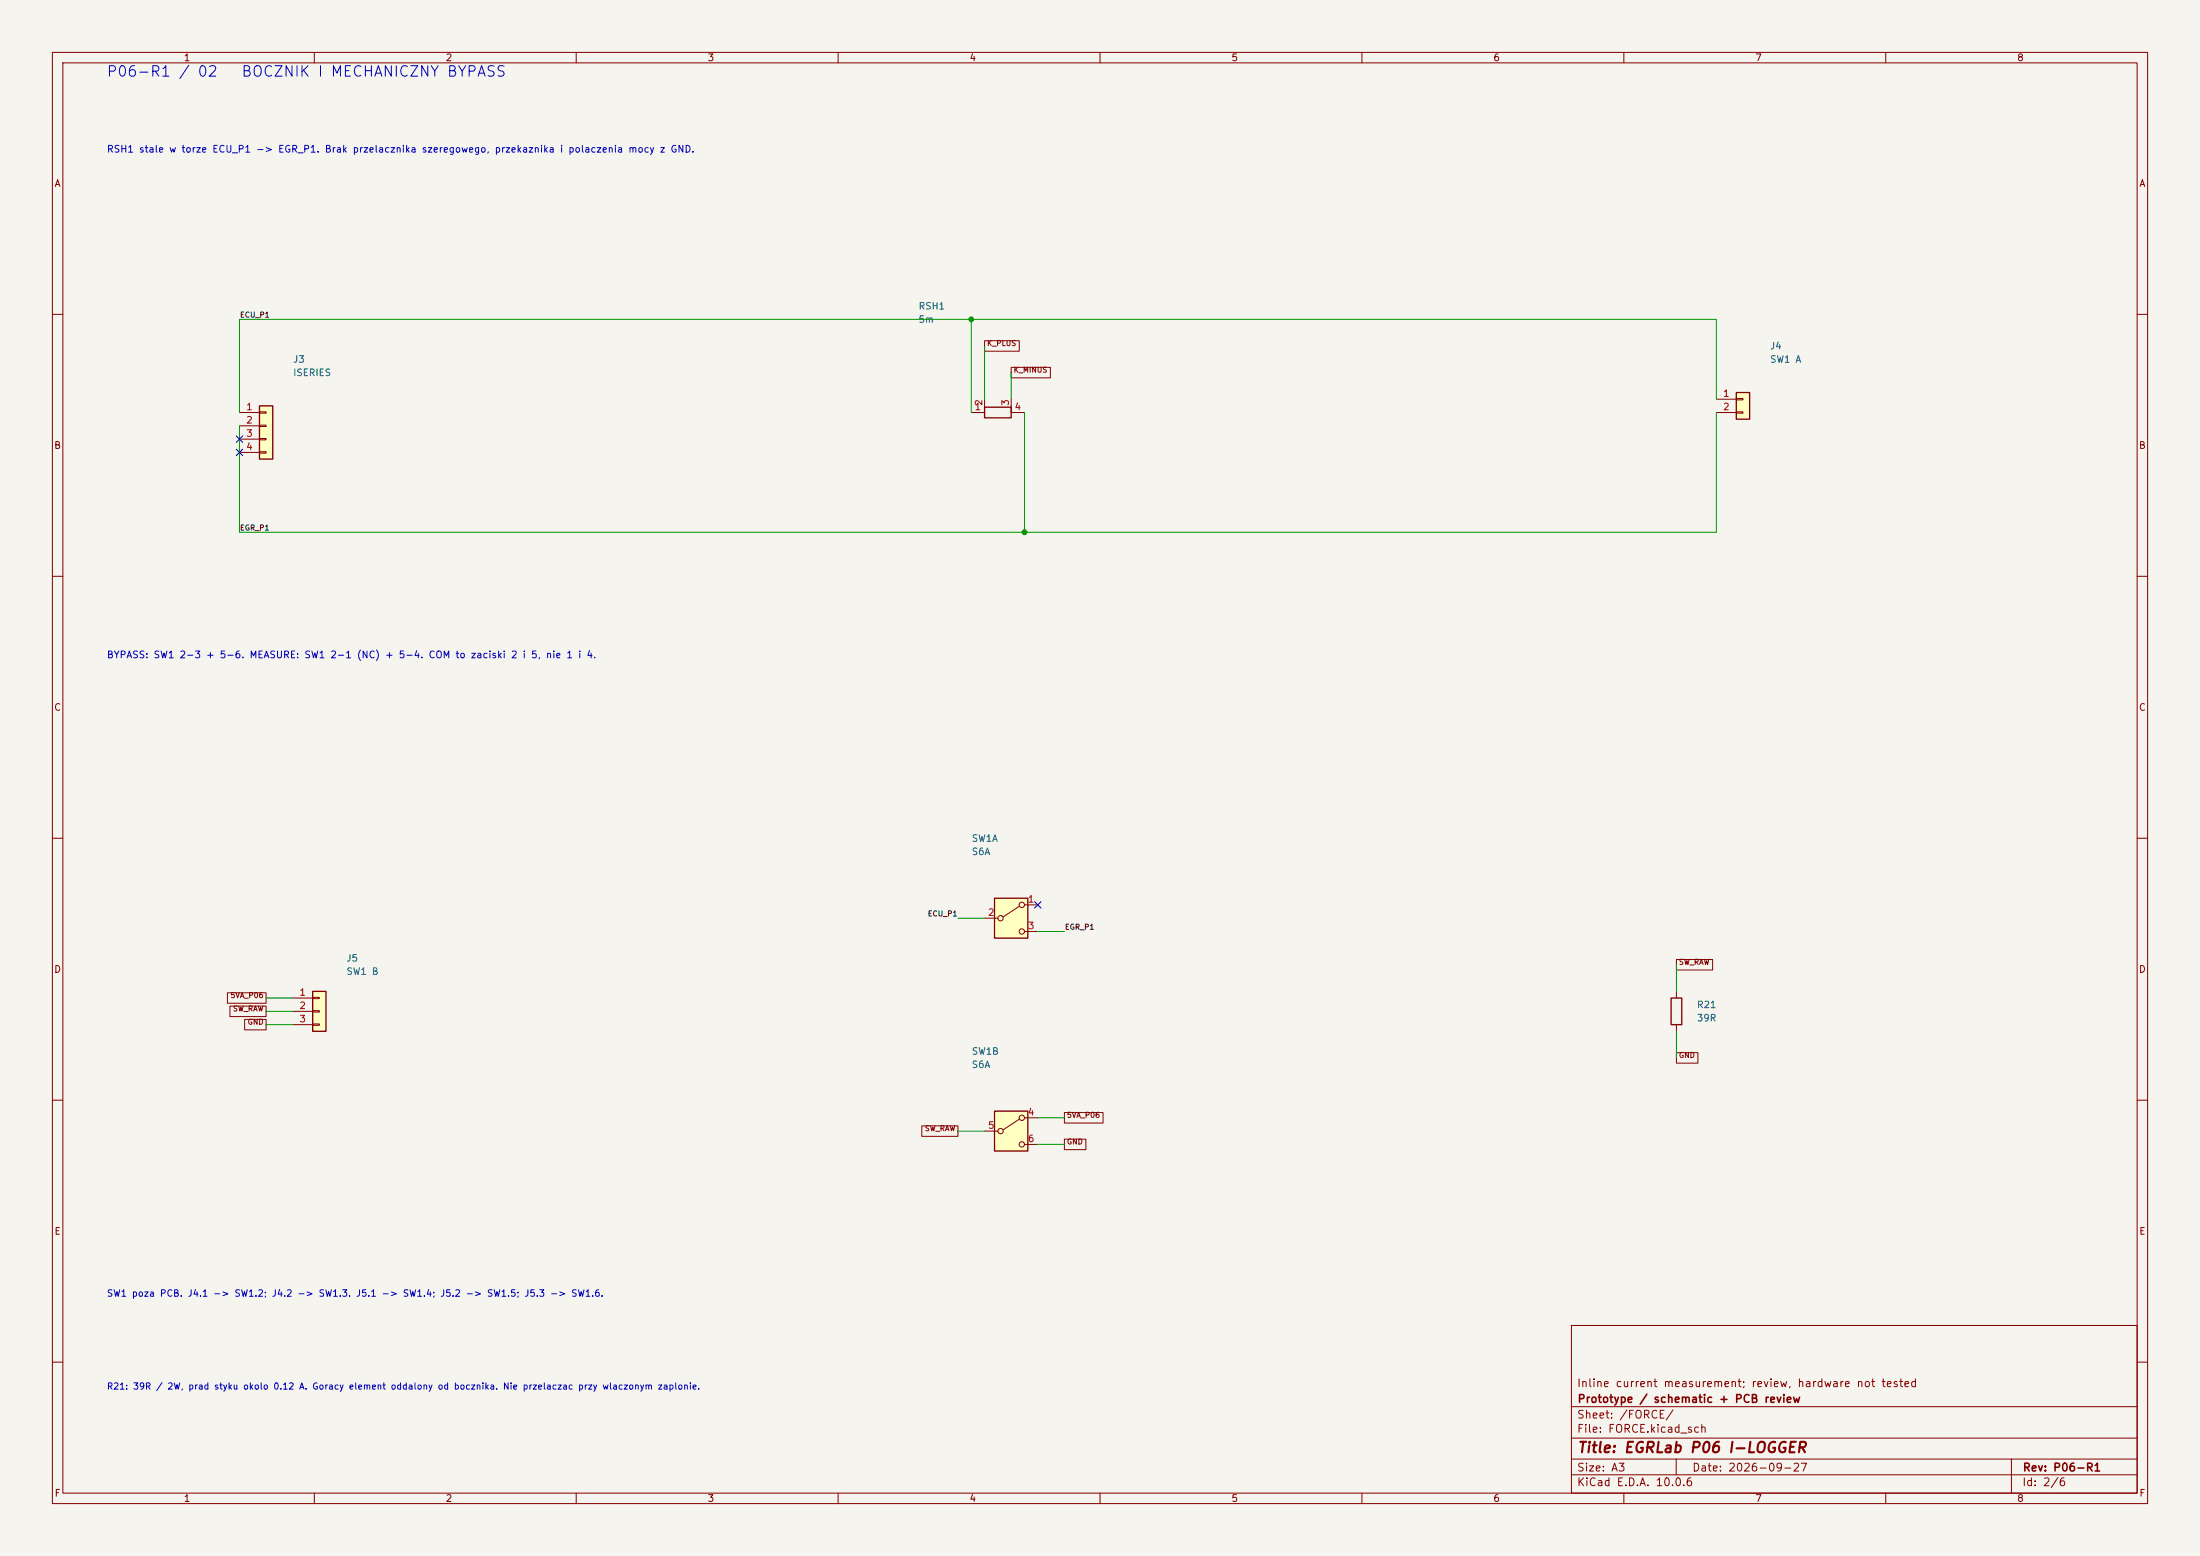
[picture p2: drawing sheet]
(kicad_sch (version 20250114) (generator "eeschema") (paper "A3") (title_block (title "EGRLab P06 I-LOGGER") (date "2026-09-27") (rev "P06-R1") (company "Prototype / schematic + PCB review") (comment 1 "Inline current measurement; review, hardware not tested"))(lib_symbols (symbol "P06:Conn_01x04" (pin_names (offset 1.016) (hide yes)) (exclude_from_sim no) (in_bom yes) (on_board yes) (in_pos_files yes) (duplicate_pin_numbers_are_jumpers no) (symbol "Conn_01x04_1_1" (rectangle (start -1.27 3.81) (end 1.27 -6.35) (stroke (width 0.254) (type default)) (fill (type background))) (rectangle (start -1.27 2.667) (end 0 2.413) (stroke (width 0.1524) (type default)) (fill (type none))) (rectangle (start -1.27 0.127) (end 0 -0.127) (stroke (width 0.1524) (type default)) (fill (type none))) (rectangle (start -1.27 -2.413) (end 0 -2.667) (stroke (width 0.1524) (type default)) (fill (type none))) (rectangle (start -1.27 -4.953) (end 0 -5.207) (stroke (width 0.1524) (type default)) (fill (type none))) (pin passive line (at -5.08 2.54 0) (length 3.81) (name "Pin_1" (effects (font (size 1.27 1.27)))) (number "1" (effects (font (size 1.27 1.27))))) (pin passive line (at -5.08 0 0) (length 3.81) (name "Pin_2" (effects (font (size 1.27 1.27)))) (number "2" (effects (font (size 1.27 1.27))))) (pin passive line (at -5.08 -2.54 0) (length 3.81) (name "Pin_3" (effects (font (size 1.27 1.27)))) (number "3" (effects (font (size 1.27 1.27))))) (pin passive line (at -5.08 -5.08 0) (length 3.81) (name "Pin_4" (effects (font (size 1.27 1.27)))) (number "4" (effects (font (size 1.27 1.27)))))) (embedded_fonts no))(symbol "P06:PBV_4terminal" (pin_names (offset 0) (hide yes)) (exclude_from_sim no) (in_bom yes) (on_board yes) (in_pos_files yes) (duplicate_pin_numbers_are_jumpers no) (symbol "PBV_4terminal_0_1" (rectangle (start -1.016 -2.54) (end 1.016 2.54) (stroke (width 0.254) (type default)) (fill (type none))) (polyline (pts (xy 0 -2.54) (xy 1.27 -2.54)) (stroke (width 0) (type default)) (fill (type none))) (polyline (pts (xy 1.27 2.54) (xy 0 2.54)) (stroke (width 0) (type default)) (fill (type none)))) (symbol "PBV_4terminal_1_1" (pin passive line (at 0 5.08 270) (length 2.54) (name "" (effects (font (size 1.27 1.27)))) (number "1" (effects (font (size 1.27 1.27))))) (pin passive line (at 2.54 2.54 180) (length 1.27) (name "" (effects (font (size 1.27 1.27)))) (number "2" (effects (font (size 1.27 1.27))))) (pin passive line (at 2.54 -2.54 180) (length 1.27) (name "" (effects (font (size 1.27 1.27)))) (number "3" (effects (font (size 1.27 1.27))))) (pin passive line (at 0 -5.08 90) (length 2.54) (name "" (effects (font (size 1.27 1.27)))) (number "4" (effects (font (size 1.27 1.27)))))) (embedded_fonts no))(symbol "P06:Conn_01x02" (pin_names (offset 1.016) (hide yes)) (exclude_from_sim no) (in_bom yes) (on_board yes) (in_pos_files yes) (duplicate_pin_numbers_are_jumpers no) (symbol "Conn_01x02_1_1" (rectangle (start -1.27 1.27) (end 1.27 -3.81) (stroke (width 0.254) (type default)) (fill (type background))) (rectangle (start -1.27 0.127) (end 0 -0.127) (stroke (width 0.1524) (type default)) (fill (type none))) (rectangle (start -1.27 -2.413) (end 0 -2.667) (stroke (width 0.1524) (type default)) (fill (type none))) (pin passive line (at -5.08 0 0) (length 3.81) (name "Pin_1" (effects (font (size 1.27 1.27)))) (number "1" (effects (font (size 1.27 1.27))))) (pin passive line (at -5.08 -2.54 0) (length 3.81) (name "Pin_2" (effects (font (size 1.27 1.27)))) (number "2" (effects (font (size 1.27 1.27)))))) (embedded_fonts no))(symbol "P06:NKK_S6A_DPDT" (pin_names (offset 0) (hide yes)) (exclude_from_sim no) (in_bom yes) (on_board yes) (in_pos_files yes) (duplicate_pin_numbers_are_jumpers no) (symbol "NKK_S6A_DPDT_0_0" (circle (center -2.032 0) (radius 0.508) (stroke (width 0) (type default)) (fill (type none))) (circle (center 2.032 -2.54) (radius 0.508) (stroke (width 0) (type default)) (fill (type none)))) (symbol "NKK_S6A_DPDT_0_1" (rectangle (start -3.175 3.81) (end 3.175 -3.81) (stroke (width 0.254) (type default)) (fill (type background))) (polyline (pts (xy -1.524 0.254) (xy 1.5748 2.286)) (stroke (width 0) (type default)) (fill (type none))) (circle (center 2.032 2.54) (radius 0.508) (stroke (width 0) (type default)) (fill (type none)))) (symbol "NKK_S6A_DPDT_1_1" (pin passive line (at 5.08 2.54 180) (length 2.54) (name "A" (effects (font (size 1.27 1.27)))) (number "1" (effects (font (size 1.27 1.27))))) (pin passive line (at -5.08 0 0) (length 2.54) (name "B" (effects (font (size 1.27 1.27)))) (number "2" (effects (font (size 1.27 1.27))))) (pin passive line (at 5.08 -2.54 180) (length 2.54) (name "C" (effects (font (size 1.27 1.27)))) (number "3" (effects (font (size 1.27 1.27)))))) (symbol "NKK_S6A_DPDT_2_1" (pin passive line (at 5.08 2.54 180) (length 2.54) (name "A" (effects (font (size 1.27 1.27)))) (number "4" (effects (font (size 1.27 1.27))))) (pin passive line (at -5.08 0 0) (length 2.54) (name "B" (effects (font (size 1.27 1.27)))) (number "5" (effects (font (size 1.27 1.27))))) (pin passive line (at 5.08 -2.54 180) (length 2.54) (name "C" (effects (font (size 1.27 1.27)))) (number "6" (effects (font (size 1.27 1.27)))))) (embedded_fonts no))(symbol "P06:Conn_01x03" (pin_names (offset 1.016) (hide yes)) (exclude_from_sim no) (in_bom yes) (on_board yes) (in_pos_files yes) (duplicate_pin_numbers_are_jumpers no) (symbol "Conn_01x03_1_1" (rectangle (start -1.27 3.81) (end 1.27 -3.81) (stroke (width 0.254) (type default)) (fill (type background))) (rectangle (start -1.27 2.667) (end 0 2.413) (stroke (width 0.1524) (type default)) (fill (type none))) (rectangle (start -1.27 0.127) (end 0 -0.127) (stroke (width 0.1524) (type default)) (fill (type none))) (rectangle (start -1.27 -2.413) (end 0 -2.667) (stroke (width 0.1524) (type default)) (fill (type none))) (pin passive line (at -5.08 2.54 0) (length 3.81) (name "Pin_1" (effects (font (size 1.27 1.27)))) (number "1" (effects (font (size 1.27 1.27))))) (pin passive line (at -5.08 0 0) (length 3.81) (name "Pin_2" (effects (font (size 1.27 1.27)))) (number "2" (effects (font (size 1.27 1.27))))) (pin passive line (at -5.08 -2.54 0) (length 3.81) (name "Pin_3" (effects (font (size 1.27 1.27)))) (number "3" (effects (font (size 1.27 1.27)))))) (embedded_fonts no))(symbol "P06:R" (pin_numbers (hide yes)) (pin_names (offset 0)) (exclude_from_sim no) (in_bom yes) (on_board yes) (in_pos_files yes) (duplicate_pin_numbers_are_jumpers no) (symbol "R_0_1" (rectangle (start -1.016 -2.54) (end 1.016 2.54) (stroke (width 0.254) (type default)) (fill (type none)))) (symbol "R_1_1" (pin passive line (at 0 3.81 270) (length 1.27) (name "" (effects (font (size 1.27 1.27)))) (number "1" (effects (font (size 1.27 1.27))))) (pin passive line (at 0 -3.81 90) (length 1.27) (name "" (effects (font (size 1.27 1.27)))) (number "2" (effects (font (size 1.27 1.27)))))) (embedded_fonts no)))(symbol (lib_id "P06:Conn_01x04") (at 50.8 81.28 0) (unit 1) (in_bom yes) (on_board yes) (dnp no) (property "Reference" "J3" (at 55.88 68.58 0) (effects (font (size 1.27 1.27)) (justify left))) (property "Value" "ISERIES" (at 55.88 71.12 0) (effects (font (size 1.27 1.27)) (justify left)))(property "Footprint" "P06:PTH_ISERIES" (at 50.8 81.28 0) (effects (font (size 1 1)) hide))(property "MPN" "Soldered harness" (at 50.8 81.28 0) (effects (font (size 1 1)) hide))(property "BaselineRef" "J_ISERIESB" (at 50.8 81.28 0) (effects (font (size 1 1)) hide))(property "Datasheet" "" (at 50.8 81.28 0) (effects (font (size 1 1)) hide))(pin "1")(pin "2")(pin "3")(pin "4"))(symbol (lib_id "P06:PBV_4terminal") (at 190.5 78.74 90) (unit 1) (in_bom yes) (on_board yes) (dnp no) (property "Reference" "RSH1" (at 175.26 58.42 90) (effects (font (size 1.27 1.27)) (justify right))) (property "Value" "5m" (at 175.26 60.96 90) (effects (font (size 1.27 1.27)) (justify right)))(property "Footprint" "P06:PBV_2317_F1" (at 190.5 78.74 0) (effects (font (size 1 1)) hide))(property "MPN" "PBV-R005-F1-0.5" (at 190.5 78.74 0) (effects (font (size 1 1)) hide))(property "BaselineRef" "X24" (at 190.5 78.74 0) (effects (font (size 1 1)) hide))(property "Datasheet" "https://www.isabellenhuette.com/hubfs/Files/Data-sheets/PBV.pdf" (at 190.5 78.74 0) (effects (font (size 1 1)) hide))(pin "1")(pin "2")(pin "3")(pin "4"))(symbol (lib_id "P06:Conn_01x02") (at 332.74 76.2 0) (unit 1) (in_bom yes) (on_board yes) (dnp no) (property "Reference" "J4" (at 337.82 66.04 0) (effects (font (size 1.27 1.27)) (justify left))) (property "Value" "SW1 A" (at 337.82 68.58000000000001 0) (effects (font (size 1.27 1.27)) (justify left)))(property "Footprint" "P06:PTH_BYPASS" (at 332.74 76.2 0) (effects (font (size 1 1)) hide))(property "MPN" "Soldered harness" (at 332.74 76.2 0) (effects (font (size 1 1)) hide))(property "BaselineRef" "ADD_BYPASS_FORCE" (at 332.74 76.2 0) (effects (font (size 1 1)) hide))(property "Datasheet" "" (at 332.74 76.2 0) (effects (font (size 1 1)) hide))(pin "1")(pin "2"))(symbol (lib_id "P06:NKK_S6A_DPDT") (at 193.04 175.26 0) (unit 1) (in_bom yes) (on_board no) (dnp no) (property "Reference" "SW1" (at 185.42 160.02 0) (effects (font (size 1.27 1.27)) (justify left))) (property "Value" "S6A" (at 185.42 162.56 0) (effects (font (size 1.27 1.27)) (justify left)))(property "Footprint" "P06:OFFBOARD" (at 193.04 175.26 0) (effects (font (size 1 1)) hide))(property "MPN" "S6A (NKK)" (at 193.04 175.26 0) (effects (font (size 1 1)) hide))(property "BaselineRef" "X36" (at 193.04 175.26 0) (effects (font (size 1 1)) hide))(property "Datasheet" "https://www.nkkswitches.com.hk/documents/products/series_pdf/toggle_S.pdf" (at 193.04 175.26 0) (effects (font (size 1 1)) hide))(pin "1")(pin "2")(pin "3"))(symbol (lib_id "P06:NKK_S6A_DPDT") (at 193.04 215.9 0) (unit 2) (in_bom yes) (on_board no) (dnp no) (property "Reference" "SW1" (at 185.42 200.66 0) (effects (font (size 1.27 1.27)) (justify left))) (property "Value" "S6A" (at 185.42 203.2 0) (effects (font (size 1.27 1.27)) (justify left)))(property "Footprint" "P06:OFFBOARD" (at 193.04 215.9 0) (effects (font (size 1 1)) hide))(property "MPN" "S6A (NKK)" (at 193.04 215.9 0) (effects (font (size 1 1)) hide))(property "BaselineRef" "X36" (at 193.04 215.9 0) (effects (font (size 1 1)) hide))(property "Datasheet" "https://www.nkkswitches.com.hk/documents/products/series_pdf/toggle_S.pdf" (at 193.04 215.9 0) (effects (font (size 1 1)) hide))(pin "4")(pin "5")(pin "6"))(symbol (lib_id "P06:Conn_01x03") (at 60.96 193.04 0) (unit 1) (in_bom yes) (on_board yes) (dnp no) (property "Reference" "J5" (at 66.04 182.88 0) (effects (font (size 1.27 1.27)) (justify left))) (property "Value" "SW1 B" (at 66.04 185.42 0) (effects (font (size 1.27 1.27)) (justify left)))(property "Footprint" "P06:PTH_SWSTATUS" (at 60.96 193.04 0) (effects (font (size 1 1)) hide))(property "MPN" "Soldered harness" (at 60.96 193.04 0) (effects (font (size 1 1)) hide))(property "BaselineRef" "ADD_BYPASS_STATUS" (at 60.96 193.04 0) (effects (font (size 1 1)) hide))(property "Datasheet" "" (at 60.96 193.04 0) (effects (font (size 1 1)) hide))(pin "1")(pin "2")(pin "3"))(symbol (lib_id "P06:R") (at 320.04 193.04 0) (unit 1) (in_bom yes) (on_board yes) (dnp no) (property "Reference" "R21" (at 323.85 191.76999999999998 0) (effects (font (size 1.27 1.27)) (justify left))) (property "Value" "39R" (at 323.85 194.30999999999997 0) (effects (font (size 1.27 1.27)) (justify left)))(property "Footprint" "Resistor_THT:R_Axial_DIN0617_L17.0mm_D6.0mm_P25.40mm_Horizontal" (at 320.04 193.04 0) (effects (font (size 1 1)) hide))(property "MPN" "Metal film 39R 1% 2W" (at 320.04 193.04 0) (effects (font (size 1 1)) hide))(property "BaselineRef" "ADD_CONTACT_WETTING" (at 320.04 193.04 0) (effects (font (size 1 1)) hide))(property "Datasheet" "" (at 320.04 193.04 0) (effects (font (size 1 1)) hide))(pin "1")(pin "2"))(wire (pts (xy 45.72 78.74) (xy 45.72 60.96)) (stroke (width 0) (type default)))(wire (pts (xy 185.42 78.74) (xy 185.42 60.96)) (stroke (width 0) (type default)))(wire (pts (xy 327.66 76.2) (xy 327.66 60.96)) (stroke (width 0) (type default)))(wire (pts (xy 45.72 60.96) (xy 185.42 60.96)) (stroke (width 0) (type default)))(wire (pts (xy 185.42 60.96) (xy 327.66 60.96)) (stroke (width 0) (type default)))(label "ECU_P1"  (at 45.72 60.96 0) (effects (font (size 1 1)) (justify left bottom)))(wire (pts (xy 45.72 81.28) (xy 45.72 101.6)) (stroke (width 0) (type default)))(wire (pts (xy 195.58 78.74) (xy 195.58 101.6)) (stroke (width 0) (type default)))(wire (pts (xy 327.66 78.74) (xy 327.66 101.6)) (stroke (width 0) (type default)))(wire (pts (xy 45.72 101.6) (xy 195.58 101.6)) (stroke (width 0) (type default)))(wire (pts (xy 195.58 101.6) (xy 327.66 101.6)) (stroke (width 0) (type default)))(label "EGR_P1"  (at 45.72 101.6 0) (effects (font (size 1 1)) (justify left bottom)))(wire (pts (xy 187.96 76.2) (xy 187.96 66.04)) (stroke (width 0) (type default)))(global_label "K_PLUS" (shape passive)  (at 187.96 66.04 0) (effects (font (size 1 1)) (justify left bottom)))(wire (pts (xy 193.04 76.2) (xy 193.04 71.12)) (stroke (width 0) (type default)))(global_label "K_MINUS" (shape passive)  (at 193.04 71.12 0) (effects (font (size 1 1)) (justify left bottom)))(text "RSH1 stale w torze ECU_P1 -> EGR_P1. Brak przelacznika szeregowego, przekaznika i polaczenia mocy z GND." (at 20.32 27.94 0) (effects (font (size 1.3 1.3)) (justify left top)))(text "BYPASS: SW1 2-3 + 5-6. MEASURE: SW1 2-1 (NC) + 5-4. COM to zaciski 2 i 5, nie 1 i 4." (at 20.32 124.46 0) (effects (font (size 1.3 1.3)) (justify left top)))(text "SW1 poza PCB. J4.1 -> SW1.2; J4.2 -> SW1.3. J5.1 -> SW1.4; J5.2 -> SW1.5; J5.3 -> SW1.6." (at 20.32 246.38 0) (effects (font (size 1.25 1.25)) (justify left top)))(text "R21: 39R / 2W, prad styku okolo 0.12 A. Goracy element oddalony od bocznika. Nie przelaczac przy wlaczonym zaplonie." (at 20.32 264.16 0) (effects (font (size 1.2 1.2)) (justify left top)))(text "P06-R1 / 02   BOCZNIK I MECHANICZNY BYPASS" (at 20.32 12.7 0) (effects (font (size 2 2)) (justify left top)))(no_connect (at 45.72 83.82))(no_connect (at 45.72 86.36))(no_connect (at 198.12 172.72))(wire (pts (xy 187.96 175.26) (xy 182.88 175.26)) (stroke (width 0) (type default)))(label "ECU_P1"  (at 182.88 175.26 0) (effects (font (size 1 1)) (justify right bottom)))(wire (pts (xy 198.12 177.8) (xy 203.2 177.8)) (stroke (width 0) (type default)))(label "EGR_P1"  (at 203.2 177.8 0) (effects (font (size 1 1)) (justify left bottom)))(wire (pts (xy 198.12 213.36) (xy 203.2 213.36)) (stroke (width 0) (type default)))(global_label "5VA_P06" (shape passive) (at 203.2 213.36 0) (effects (font (size 1 1)) (justify left bottom)))(wire (pts (xy 187.96 215.9) (xy 182.88 215.9)) (stroke (width 0) (type default)))(global_label "SW_RAW" (shape passive) (at 182.88 215.9 0) (effects (font (size 1 1)) (justify right bottom)))(wire (pts (xy 198.12 218.44) (xy 203.2 218.44)) (stroke (width 0) (type default)))(global_label "GND" (shape passive) (at 203.2 218.44 0) (effects (font (size 1 1)) (justify left bottom)))(wire (pts (xy 55.88 190.5) (xy 50.8 190.5)) (stroke (width 0) (type default)))(global_label "5VA_P06" (shape passive) (at 50.8 190.5 0) (effects (font (size 1 1)) (justify right bottom)))(wire (pts (xy 55.88 193.04) (xy 50.8 193.04)) (stroke (width 0) (type default)))(global_label "SW_RAW" (shape passive) (at 50.8 193.04 0) (effects (font (size 1 1)) (justify right bottom)))(wire (pts (xy 55.88 195.58) (xy 50.8 195.58)) (stroke (width 0) (type default)))(global_label "GND" (shape passive) (at 50.8 195.58 0) (effects (font (size 1 1)) (justify right bottom)))(wire (pts (xy 320.04 189.23) (xy 320.04 184.15)) (stroke (width 0) (type default)))(global_label "SW_RAW" (shape passive) (at 320.04 184.15 0) (effects (font (size 1 1)) (justify left bottom)))(wire (pts (xy 320.04 196.85) (xy 320.04 201.93)) (stroke (width 0) (type default)))(global_label "GND" (shape passive) (at 320.04 201.93 0) (effects (font (size 1 1)) (justify left bottom)))(junction (at 185.42 60.96) (diameter 0) (color 0 0 0 0))(junction (at 195.58 101.6) (diameter 0) (color 0 0 0 0)))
